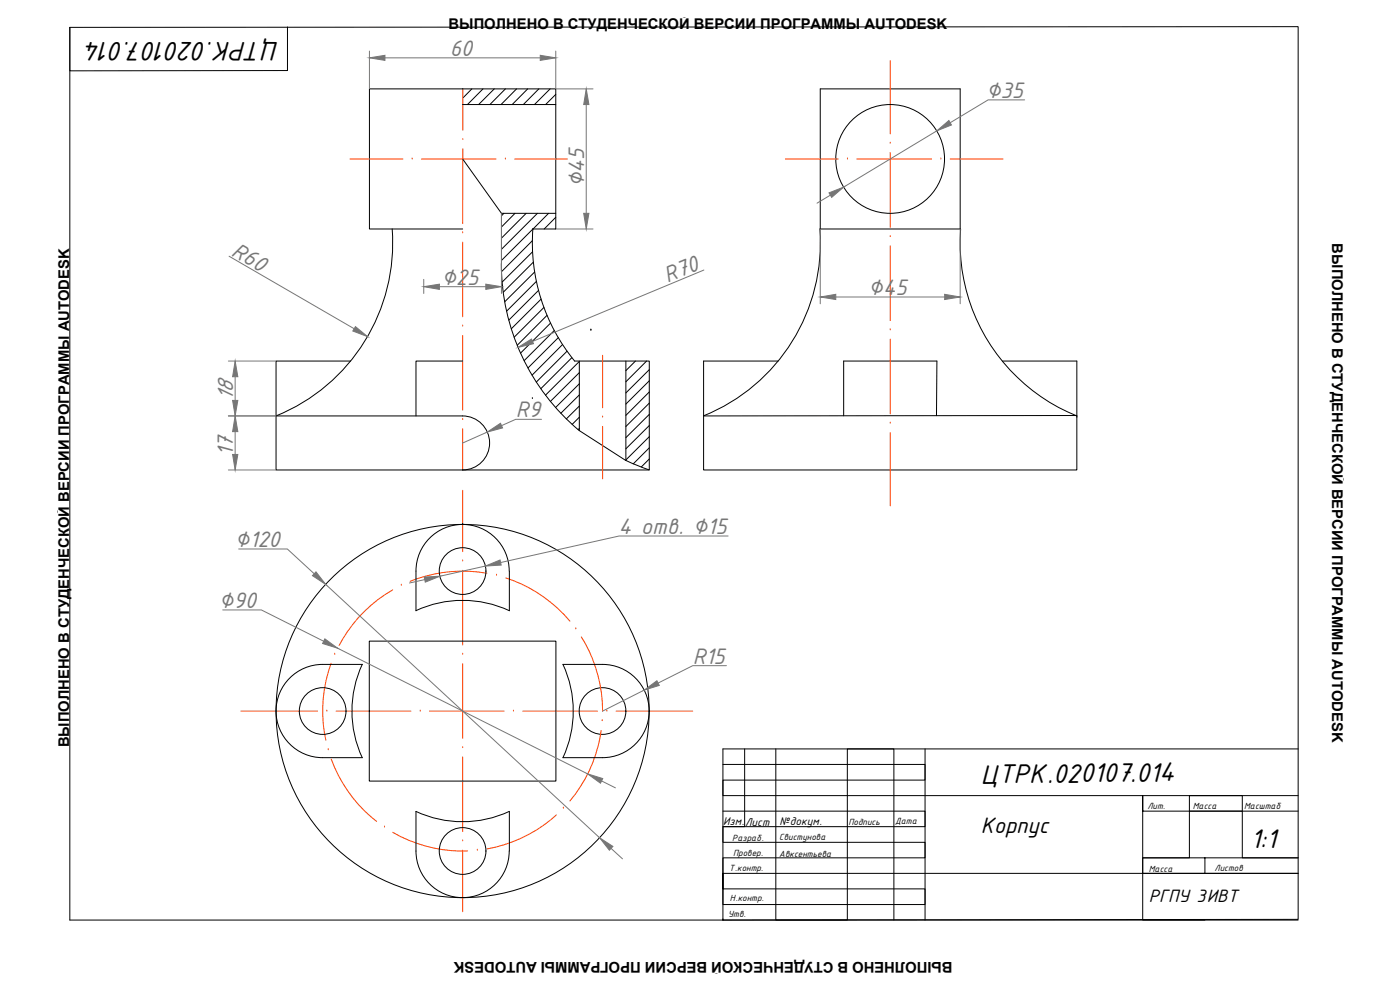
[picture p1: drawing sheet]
<svg xmlns="http://www.w3.org/2000/svg" width="420mm" height="297mm" viewBox="0 0 420 297" stroke-linecap="round" stroke-linejoin="round" font-family="sans-serif">
<!-- layer: 0 -->
<path d="M217 276.1h.1" fill="none" stroke="#000" stroke-width=".3"/>
<g fill="none" stroke="#000" stroke-width=".3">
<path d="M21 8.2l368.6-.2v267.8l-368.6 .3zM86.3 8.1v13.1l-65.3 .1v-13.1M217 229.4h60.6v4.7h-60.6v4.6h172.6M223.5 224.7v23.3h-6.5M232.8 224.7v51.4h21.5v-51.4h14v51.4M277.6 224.7v51.4M389.6 224.7h-172.6v51.4M217 243.4h60.6v4.6h-60.6v4.7h60.6v4.7h-60.6v14h60.6v-4.7h-60.6v-4.7h172.6h-28M342.9 257.4h14.1v-14h15.8v14h16.8h-46.7v4.6h18.7v-4.6M357 243.4v-4.7h15.8v4.7M389.6 243.4h-46.7v-4.7v37.4h18.7M217 276.1h.1"/>
<path d="M217 276.1h172.6"/>
</g>
<g fill="none" stroke="#000" stroke-width=".3">
<path d="M138.8 26.7h28v42h-7M138.8 31.4h28M138.9 26.7h-28v42h28M141.6 26.7l-2.7 2.7M144.9 26.7l-4.6 4.7M148.3 26.7l-4.7 4.7M151.7 26.7l-4.7 4.7M155 26.7l-4.6 4.7M158.4 26.7l-4.7 4.7M161.7 26.7l-4.6 4.7M165.1 26.7l-4.7 4.7M166.8 28.3l-3.1 3.1"/>
<path d="M246.2 26.7h42v42h-42zM138.9 47.7l11.6 16.3M117.7 68.7a56 56 0 0 1-34.9 56.1h56.1M150.5 79.1a65.3 65.3 0 0 0 23.3 50.1M151.2 64l-.7 .8M154.6 64l-4.1 4.1M157.9 64l-7.4 7.5M159.8 72.2l-9.3 9.3M159.9 75.5l-9.2 9.1M159.9 68.7a55.9 55.9 0 0 0 12.6 39.6h22.4v32.7h-112.1v-32.7h22.4M160.1 78.7l-9.1 9M161.3 64l-10.8 10.8"/>
<path d="M164.6 64l-14.1 14.1M166.8 64h-16.3v15.1M166.8 65.2l-3.5 3.5M166.8 68.5l-.1 .2M246.1 68.7a56 56 0 0 1-34.9 56.1l112-.1M288.3 68.7a56 56 0 0 0 34.9 56.1M160.4 81.6l-8.9 9M161 84.4l-8.9 8.9M161.6 87.1l-8.9 9M162.4 89.7l-8.9 8.9M163.2 92.2l-8.9 9M164.2 94.6l-9 9"/>
<path d="M165.2 96.9l-9 9.1M166.3 99.2l-9 9M177.3 99.1h.1M138.9 108.3h-14.1v16.5M159.8 119.6h.1M167.6 101.3l-9.1 9.1M168.8 103.4l-9.1 9.2M170.2 105.4l-9.2 9.2M171.6 107.3l-9.3 9.3M173.9 108.5l-10.2 10.1M173.9 111.8l-8.7 8.6M173.9 115.1l-7.1 7.2"/>
<path d="M173.9 118.5l-5.6 5.5M173.9 108.3v20.9M187.8 108.3v29.9l-13.9-9M190.7 108.3l-2.9 2.9M194.1 108.3l-6.3 6.3M194.9 110.9l-7.1 7M194.9 114.3l-7.1 6.9M194.9 117.6l-7.1 7M233.6 108.3h-22.4v32.7h112v-32.7h-22.4M138.8 124.8a8.1 8.1 0 0 1 8.1 8.1 8.1 8.1 0 0 1-8.1 8.1M173.9 121.8l-3.9 3.9M173.9 125.2l-2.2 2.1"/>
<path d="M173.9 128.6l-.4 .3M187.8 138.2l7 2.8M194.9 120.9l-7.1 7.1M194.9 124.3l-7.1 7M194.9 127.7l-7.1 7M194.9 131l-7.1 7M194.9 134.4l-4.9 4.8M194.9 137.7l-2.5 2.4M281.1 124.7l.1-16.4h-28v16.5M323.2 125.2h.1M138.9 157.4h.1M108.7 199.3a33.2 33.2 0 0 0 0 28"/>
<path d="M108.8 199.3h-12a14 14 0 0 0-14 14 14 14 0 0 0 14 14h12M110.8 192.4h56v42h-56zM124.8 183.2a33.2 33.2 0 0 1 28 0M124.8 183.3v-12a14 14 0 0 1 14-13.9 14 14 0 0 1 14 13.9l.1 12M169 199.3h11.8a14 14 0 0 1 14 14 14 14 0 0 1-14 14h-11.9a33.2 33.2 0 0 0 .1-28zM124.8 243.5a33.2 33.2 0 0 0 28 0l.1 11.9a14 14 0 0 1-14.1 13.9 14 14 0 0 1-14-14z"/>
<circle cx="267.1" cy="47.7" r="16.3"/>
<circle cx="138.8" cy="171.3" r="7"/>
<circle cx="96.8" cy="213.3" r="7"/>
<circle cx="138.8" cy="213.3" r="56"/>
<circle cx="180.8" cy="213.3" r="7"/>
<circle cx="138.8" cy="255.3" r="7"/>
</g>
<g fill="none" stroke="#ff3f00" stroke-width=".3">
<path d="M267.2 18.2v22M138.9 26.7v12.4M105 47.7h15.9M123.7 47.7h.1M126.5 47.7h22.4M138.9 41.9h.1M138.9 44.7v22.4M151.7 47.7h.1M154.5 47.7h15.8M235.7 47.7h15.8M254.3 47.7h.1M257.1 47.7h22.5"/>
<path d="M267.2 43h.1M267.2 45.8v22.4M282.4 47.7h.1M285.2 47.7h15.8M138.9 69.9h.1M138.9 72.6v22.4M267.2 71h.1M267.2 73.8v22.4M138.9 97.8h.1M267.2 99h.1M138.9 100.7v22.4M180.8 106.6v15.7"/>
<path d="M267.2 101.8v22.4M138.9 125.9h.1M138.9 128.7v12.3M180.8 125.1h.1M180.8 127.9v15.8M267.2 127h.1M267.2 129.8v22M138.9 147.1v18.4M117.9 177a41.7 41.7 0 0 0-16.1 16.7M120.4 175.6h.1M138.9 168.3h.1M138.9 171.1v22.4"/>
<path d="M146.1 172a42 42 0 0 0-23 2.4M149 172.6h.1M151.8 173.4a42.3 42.3 0 0 1 19.2 13M99.4 199a41.6 41.6 0 0 0-1.6 23.1M100.5 196.3h.1M138.9 196.3h.1M138.9 199.1v22.4M172.8 188.7h.1M174.5 191.1a42.3 42.3 0 0 1 6.3 22.3M72.3 213.4h23M98.1 213.4h.1M100.9 213.4h22.4"/>
<path d="M126.1 213.4h.1M128.9 213.4h22.4M154.1 213.4h.1M156.9 213.4h22.4M180.4 219.2a41.7 41.7 0 0 1-9.4 21.1M180.7 216.2h.1M182.1 213.4h.1M184.9 213.4h23M98.5 225h.1M99.4 227.8a42.3 42.3 0 0 0 13.6 18.7M138.9 224.3h.1M138.9 227.1v22.4"/>
<path d="M115.4 248.2h.1M117.9 249.7a41.7 41.7 0 0 0 22.4 5.6M138.9 252.3h.1M138.9 255.1v18.5M143.3 255.1h.1M167 244.5a42.3 42.3 0 0 1-20.8 10.2M169.1 242.5h.1"/>
</g>
<g fill="none" stroke="#767676" stroke-width=".3">
<path d="M110.9 15.3v11.3M115.5 17.4h46.6M166.8 15.3v11.3M166.9 26.7h11.1M175.9 31.4v32.6M281.2 39.2l-28 16.9M307.5 30h-11l-11.3 6.8M249.2 58.5l-4 2.5M68.7 76.9l37.6 21.7M150.5 64.1v24M166.9 68.7h11.1M246.2 68.7v22.4"/>
<path d="M288.2 68.7v22.4M127.2 83.8v4.3M131.9 86h13.9M211.2 81l-51.4 21.4M250.8 89.1h32.7M68.5 108.3h14.3M70.6 113v7.1M68.5 124.8h14.3M70.6 129.5v6.9M146.3 129.6l-7.4 3.3M162.5 125.8h-7.7l-4.3 1.9M68.5 141h14.3"/>
<path d="M71.6 164.7h14.6l8.1 7.5M97.7 175.3l82.3 76.1M127.5 173.9l-4.6 1M145.7 169.8l-13.7 3.1M218.5 160.8h-32.7l-35.6 8M66.8 183h11.6l18.8 9.4M101.3 194.5l75.1 37.7M218 199.7h-10.1l-10.4 5.2M193.3 207.1l-12.5 6.3M180.6 234.3l4.1 2.1M183.4 254.6l3.4 3.1"/>
</g>
<g fill="#767676" stroke="#767676" stroke-width=".3">
<path d="M70.6 108.3l.8 4.7h-1.6z"/>
<path d="M69.8 120.1h1.6l-.8 4.7z"/>
<path d="M70.6 124.8l.8 4.7h-1.6z"/>
<path d="M69.8 136.4h1.6l-.8 4.6z"/>
<path d="M106.7 98l3.6 3-4.4-1.7z"/>
<path d="M146.3 129.6l3.9-2.6 .6 1.4z"/>
<path d="M180 251.4l3.9 2.6-1 1.1z"/>
<path d="M94.8 171.6l2.9 3.7-3.9-2.6z"/>
<path d="M176.4 232.2l4.5 1.4-.7 1.4z"/>
<path d="M97.5 191.7l3.8 2.8-4.5-1.4z"/>
<path d="M127.3 173.1l4.7-.2-4.4 1.8z"/>
<path d="M145.7 169.8l4.4-1.8 .3 1.5z"/>
<path d="M155.5 104.2l4-2.5 .6 1.4z"/>
<path d="M248.8 57.9l4.4-1.8-3.6 3.1z"/>
<path d="M281.2 39.2l3.6-3 .7 1.3z"/>
<path d="M193.3 207.1l3.8-2.8 .8 1.4z"/>
<path d="M110.9 17.4l4.6-.8v1.5z"/>
<path d="M162.1 16.6l4.7 .8-4.7 .7z"/>
<path d="M175.9 26.7l.8 4.7h-1.5z"/>
<path d="M175.2 64h1.5l-.8 4.7z"/>
<path d="M246.2 89.1l4.6-.8v1.6z"/>
<path d="M283.5 88.3l4.7 .8-4.7 .8z"/>
<path d="M127.2 86l4.7-.7v1.5z"/>
<path d="M145.8 85.3l4.7 .7-4.7 .8z"/>
</g>
<g font-size="8.7">
<text x="83.8" y="12.7" transform="rotate(-180 83.8 12.7)">ЦТРК.020107.014</text>
<text x="294.3" y="235.1" transform="rotate(-1 294.3 235.1)">ЦТРК.020107.014</text>
<text x="375.3" y="254.3">1:1</text>
</g>
<g font-size="7.2" fill="#767676">
<text x="135" y="16.8">60</text>
<text x="296" y="29.4">∅35</text>
<text x="175.3" y="56.2" transform="rotate(-90 175.3 56.2)">∅45</text>
<text x="69.1" y="76.4" transform="rotate(30 69.1 76.4)">R60</text>
<text x="132.5" y="85.5">∅25</text>
<text x="200.4" y="84.9" transform="rotate(-23 200.4 84.9)">R70</text>
<text x="260.6" y="88.5">∅45</text>
<text x="70" y="120.4" transform="rotate(-90 70 120.4)">18</text>
<text x="154.8" y="125.2">R9</text>
<text x="69.9" y="136.9" transform="rotate(-90 69.9 136.9)">17</text>
<text x="185.6" y="160.2">4 отв. ∅15</text>
<text x="70.5" y="164.1">∅120</text>
<text x="65.7" y="182.4">∅90</text>
<text x="207.9" y="199.1">R15</text>
</g>
<text font-size="7.2" x="294.4" y="250.1">Корпус</text>
<text font-size="5.8" x="344.8" y="270.6">РГПУ 3ИВТ</text>
<g font-size="4.4">
<text x="134.6" y="8.6">ВЫПОЛНЕНО В СТУДЕНЧЕСКОЙ ВЕРСИИ ПРОГРАММЫ AUTODESK</text>
<text x="399.8" y="73" transform="rotate(90 399.8 73)">ВЫПОЛНЕНО В СТУДЕНЧЕСКОЙ ВЕРСИИ ПРОГРАММЫ AUTODESK</text>
<text x="20.7" y="224.2" transform="rotate(-90 20.7 224.2)">ВЫПОЛНЕНО В СТУДЕНЧЕСКОЙ ВЕРСИИ ПРОГРАММЫ AUTODESK</text>
<text x="285.9" y="288.6" transform="rotate(180 285.9 288.6)">ВЫПОЛНЕНО В СТУДЕНЧЕСКОЙ ВЕРСИИ ПРОГРАММЫ AUTODESK</text>
</g>
<g font-size="3.6">
<text x="217" y="247.6">Изм.</text>
<text x="223.6" y="247.7">Лист</text>
<text x="233.9" y="247.4">№докум.</text>
</g>
<g font-size="2.9">
<text x="344.4" y="242.7">Лит.</text>
<text x="358" y="242.8">Масса</text>
<text x="373.4" y="242.6">Масштаб</text>
<text x="233.8" y="251.9">Свистунова</text>
<text x="254.6" y="247.6">Подпись</text>
<text x="268.6" y="247.4">Дата</text>
<text x="219.8" y="252.2">Разраб.</text>
<text x="220" y="256.8">Провер.</text>
<text x="233.8" y="257.1">Авксентьева</text>
<text x="218.8" y="261.5">Т.контр.</text>
<text x="344.8" y="261.5">Масса</text>
<text x="364.5" y="261.4">Листов</text>
<text x="218.5" y="275.3">Утв.</text>
<text x="219" y="270.3">Н.контр.</text>
</g>
</svg>
